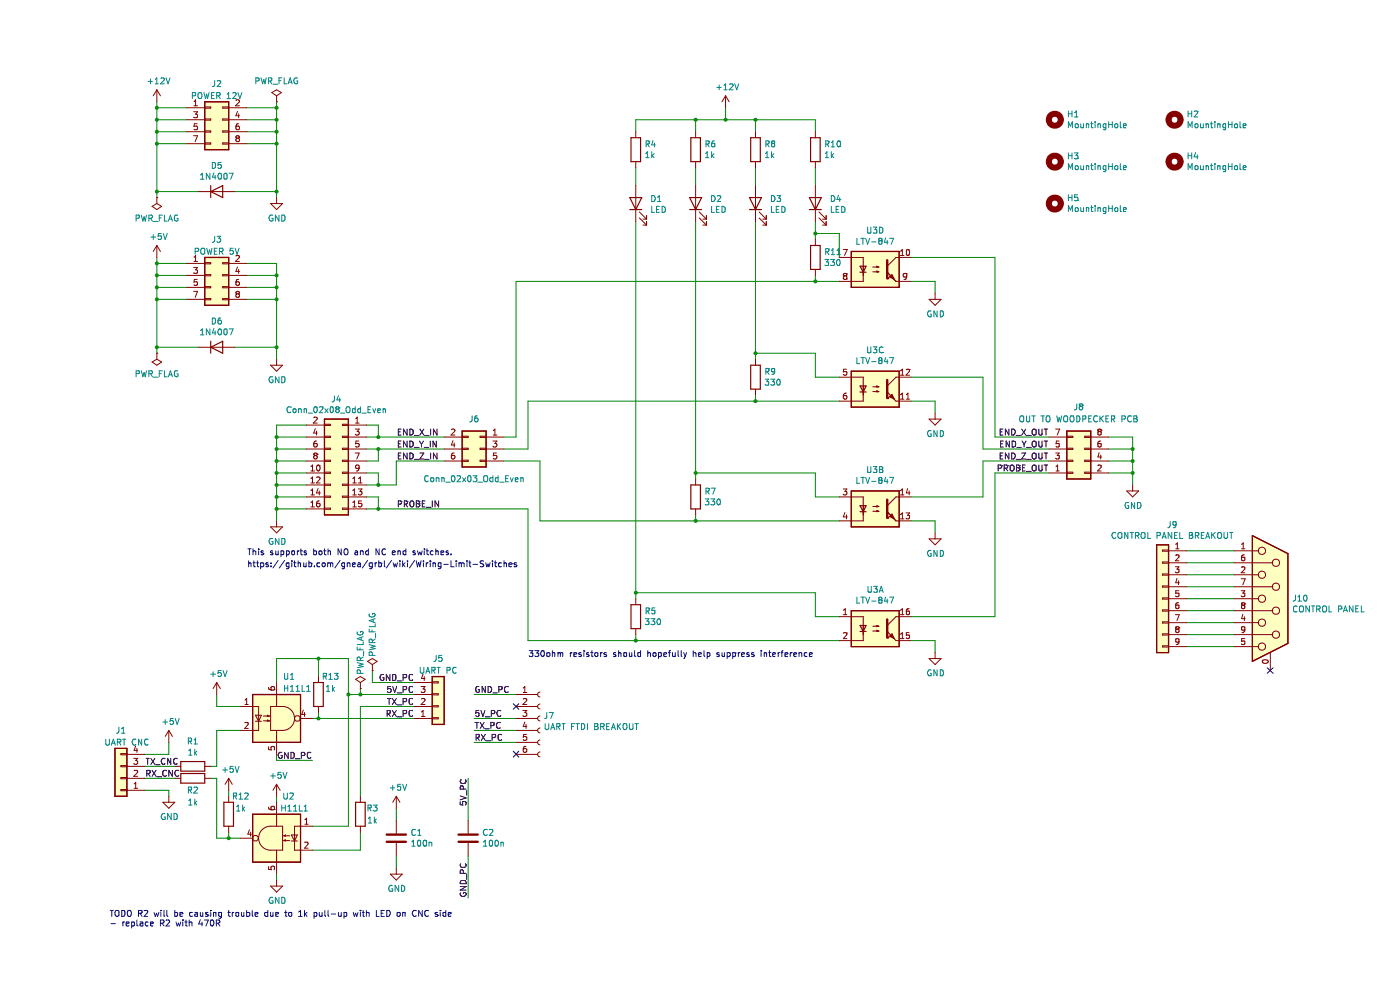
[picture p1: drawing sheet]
EESchema Schematic File Version 4
EELAYER 30 0
EELAYER END
$Descr A4 11693 8268
encoding utf-8
Sheet 1 1
Title "Opto isolation for 1610 CNC"
Date "2022-08-17"
Rev ""
Comp "Ondřej Sluka"
Comment1 ""
Comment2 ""
Comment3 ""
Comment4 ""
$EndDescr
Text Notes 1750 4750 0    50   ~ 0
https://github.com/gnea/grbl/wiki/Wiring-Limit-Switches
$Comp
L power:PWR_FLAG #FLG0101
U 1 1
P 1000 2950
F 0 "#FLG0101" H 1000 3025 50  0001 C CNN
F 1 "PWR_FLAG" H 1000 3123 50  0000 C CNN
F 2 "" H 1000 2950 50  0001 C CNN
F 3 "~" H 1000 2950 50  0001 C CNN
	1    1000 2950
	-1   0    0    1   
$EndComp
$Comp
L power:+5V #PWR0101
U 1 1
P 1000 2150
F 0 "#PWR0101" H 1000 2000 50  0001 C CNN
F 1 "+5V" H 1015 2323 50  0000 C CNN
F 2 "" H 1000 2150 50  0001 C CNN
F 3 "" H 1000 2150 50  0001 C CNN
	1    1000 2150
	1    0    0    -1  
$EndComp
Wire Wire Line
	1000 2950 1000 2900
Wire Wire Line
	1000 2400 1250 2400
Wire Wire Line
	1250 2300 1000 2300
Wire Wire Line
	1000 2300 1000 2400
Connection ~ 1000 2400
Wire Wire Line
	1250 2200 1000 2200
Wire Wire Line
	1000 2200 1000 2300
Connection ~ 1000 2300
Wire Wire Line
	1000 2150 1000 2200
Connection ~ 1000 2200
$Comp
L power:PWR_FLAG #FLG0102
U 1 1
P 1000 1650
F 0 "#FLG0102" H 1000 1725 50  0001 C CNN
F 1 "PWR_FLAG" H 1000 1823 50  0000 C CNN
F 2 "" H 1000 1650 50  0001 C CNN
F 3 "~" H 1000 1650 50  0001 C CNN
	1    1000 1650
	-1   0    0    1   
$EndComp
Wire Wire Line
	1750 900  2000 900 
Wire Wire Line
	2000 900  2000 1000
Wire Wire Line
	1750 1000 2000 1000
Connection ~ 2000 1000
Wire Wire Line
	2000 1000 2000 1100
Wire Wire Line
	1750 1100 2000 1100
Connection ~ 2000 1100
Wire Wire Line
	2000 850  2000 900 
Connection ~ 2000 900 
$Comp
L power:PWR_FLAG #FLG0103
U 1 1
P 2000 850
F 0 "#FLG0103" H 2000 925 50  0001 C CNN
F 1 "PWR_FLAG" H 2000 1023 50  0000 C CNN
F 2 "" H 2000 850 50  0001 C CNN
F 3 "~" H 2000 850 50  0001 C CNN
	1    2000 850 
	1    0    0    -1  
$EndComp
Wire Wire Line
	1000 1650 1000 1600
Wire Wire Line
	1000 1100 1250 1100
Wire Wire Line
	1250 1000 1000 1000
Wire Wire Line
	1000 1000 1000 1100
Connection ~ 1000 1100
Wire Wire Line
	1250 900  1000 900 
Wire Wire Line
	1000 900  1000 1000
Connection ~ 1000 1000
Wire Wire Line
	1000 850  1000 900 
Connection ~ 1000 900 
$Comp
L power:+12V #PWR0102
U 1 1
P 1000 850
F 0 "#PWR0102" H 1000 700 50  0001 C CNN
F 1 "+12V" H 1015 1023 50  0000 C CNN
F 2 "" H 1000 850 50  0001 C CNN
F 3 "" H 1000 850 50  0001 C CNN
	1    1000 850 
	1    0    0    -1  
$EndComp
$Comp
L Mechanical:MountingHole H1
U 1 1
P 8500 1000
F 0 "H1" H 8600 1046 50  0000 L CNN
F 1 "MountingHole" H 8600 955 50  0000 L CNN
F 2 "MountingHole:MountingHole_5.3mm_M5" H 8500 1000 50  0001 C CNN
F 3 "~" H 8500 1000 50  0001 C CNN
	1    8500 1000
	1    0    0    -1  
$EndComp
$Comp
L Mechanical:MountingHole H2
U 1 1
P 9500 1000
F 0 "H2" H 9600 1046 50  0000 L CNN
F 1 "MountingHole" H 9600 955 50  0000 L CNN
F 2 "MountingHole:MountingHole_5.3mm_M5" H 9500 1000 50  0001 C CNN
F 3 "~" H 9500 1000 50  0001 C CNN
	1    9500 1000
	1    0    0    -1  
$EndComp
$Comp
L Connector_Generic:Conn_02x04_Odd_Even J2
U 1 1
P 1450 1000
F 0 "J2" H 1500 1300 50  0000 C CNN
F 1 "POWER 12V" H 1500 1200 50  0000 C CNN
F 2 "Connector_PinHeader_2.54mm:PinHeader_2x04_P2.54mm_Vertical" H 1450 1000 50  0001 C CNN
F 3 "~" H 1450 1000 50  0001 C CNN
	1    1450 1000
	1    0    0    -1  
$EndComp
Wire Wire Line
	1250 1200 1000 1200
Connection ~ 1000 1200
Wire Wire Line
	1000 1200 1000 1100
Wire Wire Line
	1750 1200 2000 1200
Connection ~ 2000 1200
Wire Wire Line
	1250 2500 1000 2500
Connection ~ 1000 2500
Wire Wire Line
	1000 2500 1000 2400
Wire Wire Line
	2600 6900 2600 5800
Wire Wire Line
	2300 6900 2600 6900
Wire Wire Line
	2300 6000 2350 6000
$Comp
L Device:C C2
U 1 1
P 3600 7000
F 0 "C2" H 3715 7046 50  0000 L CNN
F 1 "100n" H 3715 6955 50  0000 L CNN
F 2 "Capacitor_SMD:C_1206_3216Metric_Pad1.33x1.80mm_HandSolder" H 3638 6850 50  0001 C CNN
F 3 "~" H 3600 7000 50  0001 C CNN
	1    3600 7000
	1    0    0    -1  
$EndComp
$Comp
L Device:C C1
U 1 1
P 3000 7000
F 0 "C1" H 3115 7046 50  0000 L CNN
F 1 "100n" H 3115 6955 50  0000 L CNN
F 2 "Capacitor_SMD:C_1206_3216Metric_Pad1.33x1.80mm_HandSolder" H 3038 6850 50  0001 C CNN
F 3 "~" H 3000 7000 50  0001 C CNN
	1    3000 7000
	1    0    0    -1  
$EndComp
Wire Wire Line
	2000 5500 2000 5700
Wire Wire Line
	2600 5500 2350 5500
Wire Wire Line
	2600 5800 2600 5500
Wire Wire Line
	2000 6350 2300 6350
Wire Wire Line
	2000 6300 2000 6350
$Comp
L Connector_Generic:Conn_01x04 J5
U 1 1
P 3350 5900
F 0 "J5" H 3350 5500 50  0000 C CNN
F 1 "UART PC" H 3350 5600 50  0000 C CNN
F 2 "Connector_Molex:Molex_KK-254_AE-6410-04A_1x04_P2.54mm_Vertical" H 3350 5900 50  0001 C CNN
F 3 "~" H 3350 5900 50  0001 C CNN
	1    3350 5900
	1    0    0    1   
$EndComp
$Comp
L Device:R R3
U 1 1
P 2700 6800
F 0 "R3" H 2600 6750 50  0000 C CNN
F 1 "1k" H 2600 6850 50  0000 C CNN
F 2 "Resistor_SMD:R_1206_3216Metric_Pad1.30x1.75mm_HandSolder" V 2630 6800 50  0001 C CNN
F 3 "~" H 2700 6800 50  0001 C CNN
	1    2700 6800
	-1   0    0    1   
$EndComp
Wire Wire Line
	1450 6500 1500 6500
$Comp
L Device:R R2
U 1 1
P 1300 6500
F 0 "R2" V 1400 6500 50  0000 C CNN
F 1 "1k" V 1500 6500 50  0000 C CNN
F 2 "Resistor_SMD:R_1206_3216Metric_Pad1.30x1.75mm_HandSolder" V 1230 6500 50  0001 C CNN
F 3 "~" H 1300 6500 50  0001 C CNN
	1    1300 6500
	0    1    1    0   
$EndComp
Wire Wire Line
	900  6500 1150 6500
Wire Wire Line
	1450 6400 1500 6400
$Comp
L Device:R R1
U 1 1
P 1300 6400
F 0 "R1" V 1093 6400 50  0000 C CNN
F 1 "1k" V 1184 6400 50  0000 C CNN
F 2 "Resistor_SMD:R_1206_3216Metric_Pad1.30x1.75mm_HandSolder" V 1230 6400 50  0001 C CNN
F 3 "~" H 1300 6400 50  0001 C CNN
	1    1300 6400
	0    1    1    0   
$EndComp
Wire Wire Line
	3000 7150 3000 7250
Wire Wire Line
	3000 6750 3000 6850
$Comp
L power:+5V #PWR0103
U 1 1
P 3000 6750
F 0 "#PWR0103" H 3000 6600 50  0001 C CNN
F 1 "+5V" H 3015 6923 50  0000 C CNN
F 2 "" H 3000 6750 50  0001 C CNN
F 3 "" H 3000 6750 50  0001 C CNN
	1    3000 6750
	1    0    0    -1  
$EndComp
$Comp
L power:+5V #PWR0104
U 1 1
P 2000 6650
F 0 "#PWR0104" H 2000 6500 50  0001 C CNN
F 1 "+5V" H 2015 6823 50  0000 C CNN
F 2 "" H 2000 6650 50  0001 C CNN
F 3 "" H 2000 6650 50  0001 C CNN
	1    2000 6650
	1    0    0    -1  
$EndComp
$Comp
L power:GND #PWR0105
U 1 1
P 3000 7250
F 0 "#PWR0105" H 3000 7000 50  0001 C CNN
F 1 "GND" H 3005 7077 50  0000 C CNN
F 2 "" H 3000 7250 50  0001 C CNN
F 3 "" H 3000 7250 50  0001 C CNN
	1    3000 7250
	1    0    0    -1  
$EndComp
Wire Wire Line
	1500 5900 1700 5900
Wire Wire Line
	1500 5800 1500 5900
$Comp
L power:+5V #PWR0106
U 1 1
P 1500 5800
F 0 "#PWR0106" H 1500 5650 50  0001 C CNN
F 1 "+5V" H 1515 5973 50  0000 C CNN
F 2 "" H 1500 5800 50  0001 C CNN
F 3 "" H 1500 5800 50  0001 C CNN
	1    1500 5800
	1    0    0    -1  
$EndComp
Wire Wire Line
	1500 6100 1700 6100
Wire Wire Line
	1500 6400 1500 6100
Wire Wire Line
	900  6400 1150 6400
Wire Wire Line
	1500 7000 1600 7000
Wire Wire Line
	1500 6500 1500 7000
Wire Wire Line
	2000 7350 2000 7300
$Comp
L power:GND #PWR0108
U 1 1
P 2000 7350
F 0 "#PWR0108" H 2000 7100 50  0001 C CNN
F 1 "GND" H 2005 7177 50  0000 C CNN
F 2 "" H 2000 7350 50  0001 C CNN
F 3 "" H 2000 7350 50  0001 C CNN
	1    2000 7350
	1    0    0    -1  
$EndComp
Wire Wire Line
	2000 6650 2000 6700
$Comp
L Isolator:H11L1 U2
U 1 1
P 2000 7000
F 0 "U2" H 1900 7350 50  0000 C CNN
F 1 "H11L1" H 1850 7250 50  0000 C CNN
F 2 "Package_DIP:DIP-6_W7.62mm_LongPads" H 1910 7000 50  0001 C CNN
F 3 "https://www.onsemi.com/pub/Collateral/H11L3M-D.PDF" H 1910 7000 50  0001 C CNN
	1    2000 7000
	-1   0    0    -1  
$EndComp
$Comp
L Isolator:H11L1 U1
U 1 1
P 2000 6000
F 0 "U1" H 2050 6350 50  0000 L CNN
F 1 "H11L1" H 2050 6250 50  0000 L CNN
F 2 "Package_DIP:DIP-6_W7.62mm_LongPads" H 1910 6000 50  0001 C CNN
F 3 "https://www.onsemi.com/pub/Collateral/H11L3M-D.PDF" H 1910 6000 50  0001 C CNN
	1    2000 6000
	1    0    0    -1  
$EndComp
Wire Wire Line
	2000 1100 2000 1200
Text Label 8450 3950 2    50   ~ 0
PROBE_OUT
Text Label 8450 3850 2    50   ~ 0
END_Z_OUT
Text Label 8450 3750 2    50   ~ 0
END_Y_OUT
Text Label 8450 3650 2    50   ~ 0
END_X_OUT
Text Label 3000 4250 0    50   ~ 0
PROBE_IN
Wire Wire Line
	2850 4250 4100 4250
Connection ~ 2850 4250
Wire Wire Line
	2850 4150 2850 4250
Wire Wire Line
	2750 4150 2850 4150
Connection ~ 5000 5350
Wire Wire Line
	4100 5350 5000 5350
Wire Wire Line
	4100 4250 4100 5350
Wire Wire Line
	2750 4250 2850 4250
Wire Wire Line
	2000 4150 2000 4050
Connection ~ 2000 4150
Wire Wire Line
	2250 4150 2000 4150
Wire Wire Line
	2000 4250 2000 4150
Connection ~ 2000 4250
Wire Wire Line
	2250 4250 2000 4250
$Comp
L Connector_Generic:Conn_02x08_Odd_Even J4
U 1 1
P 2550 3850
F 0 "J4" H 2600 4367 50  0000 C CNN
F 1 "Conn_02x08_Odd_Even" H 2600 4276 50  0000 C CNN
F 2 "Connector_PinHeader_2.54mm:PinHeader_2x08_P2.54mm_Vertical" H 2550 3850 50  0001 C CNN
F 3 "~" H 2550 3850 50  0001 C CNN
	1    2550 3850
	-1   0    0    -1  
$EndComp
Wire Wire Line
	8000 3950 8450 3950
Wire Wire Line
	8000 5150 8000 3950
Wire Wire Line
	9150 3950 9150 4050
Connection ~ 9150 3950
Wire Wire Line
	8950 3950 9150 3950
Wire Wire Line
	2000 2500 2000 2900
Connection ~ 2000 2500
Wire Wire Line
	1750 2500 2000 2500
Wire Wire Line
	2000 1200 2000 1600
$Comp
L Connector_Generic:Conn_02x04_Odd_Even J3
U 1 1
P 1450 2300
F 0 "J3" H 1500 2600 50  0000 C CNN
F 1 "POWER 5V" H 1500 2500 50  0000 C CNN
F 2 "Connector_PinHeader_2.54mm:PinHeader_2x04_P2.54mm_Vertical" H 1450 2300 50  0001 C CNN
F 3 "~" H 1450 2300 50  0001 C CNN
	1    1450 2300
	1    0    0    -1  
$EndComp
$Comp
L power:GND #PWR0109
U 1 1
P 2000 3000
F 0 "#PWR0109" H 2000 2750 50  0001 C CNN
F 1 "GND" H 2005 2827 50  0000 C CNN
F 2 "" H 2000 3000 50  0001 C CNN
F 3 "" H 2000 3000 50  0001 C CNN
	1    2000 3000
	1    0    0    -1  
$EndComp
$Comp
L power:GND #PWR0110
U 1 1
P 2000 1650
F 0 "#PWR0110" H 2000 1400 50  0001 C CNN
F 1 "GND" H 2005 1477 50  0000 C CNN
F 2 "" H 2000 1650 50  0001 C CNN
F 3 "" H 2000 1650 50  0001 C CNN
	1    2000 1650
	1    0    0    -1  
$EndComp
Wire Wire Line
	5750 1000 6000 1000
Connection ~ 5750 1000
Wire Wire Line
	5750 900  5750 1000
Wire Wire Line
	5000 1850 5000 4950
$Comp
L Device:LED D1
U 1 1
P 5000 1700
F 0 "D1" V 5039 1582 50  0000 R CNN
F 1 "LED" V 4948 1582 50  0000 R CNN
F 2 "LED_SMD:LED_1206_3216Metric_Pad1.42x1.75mm_HandSolder" H 5000 1700 50  0001 C CNN
F 3 "~" H 5000 1700 50  0001 C CNN
	1    5000 1700
	0    -1   -1   0   
$EndComp
Wire Wire Line
	5500 1850 5500 3950
$Comp
L Device:LED D2
U 1 1
P 5500 1700
F 0 "D2" V 5539 1582 50  0000 R CNN
F 1 "LED" V 5448 1582 50  0000 R CNN
F 2 "LED_SMD:LED_1206_3216Metric_Pad1.42x1.75mm_HandSolder" H 5500 1700 50  0001 C CNN
F 3 "~" H 5500 1700 50  0001 C CNN
	1    5500 1700
	0    -1   -1   0   
$EndComp
Wire Wire Line
	6000 1850 6000 2950
$Comp
L Device:LED D3
U 1 1
P 6000 1700
F 0 "D3" V 6039 1582 50  0000 R CNN
F 1 "LED" V 5948 1582 50  0000 R CNN
F 2 "LED_SMD:LED_1206_3216Metric_Pad1.42x1.75mm_HandSolder" H 6000 1700 50  0001 C CNN
F 3 "~" H 6000 1700 50  0001 C CNN
	1    6000 1700
	0    -1   -1   0   
$EndComp
Wire Wire Line
	6500 1850 6500 1950
Wire Wire Line
	6500 1400 6500 1550
Wire Wire Line
	6000 1400 6000 1550
Wire Wire Line
	5500 1400 5500 1550
Wire Wire Line
	5000 1400 5000 1550
$Comp
L Device:LED D4
U 1 1
P 6500 1700
F 0 "D4" V 6539 1582 50  0000 R CNN
F 1 "LED" V 6448 1582 50  0000 R CNN
F 2 "LED_SMD:LED_1206_3216Metric_Pad1.42x1.75mm_HandSolder" H 6500 1700 50  0001 C CNN
F 3 "~" H 6500 1700 50  0001 C CNN
	1    6500 1700
	0    -1   -1   0   
$EndComp
Connection ~ 5000 4950
Wire Wire Line
	6500 4950 5000 4950
Wire Wire Line
	6500 5150 6500 4950
Wire Wire Line
	6700 5150 6500 5150
Wire Wire Line
	5000 5350 5000 5300
Wire Wire Line
	6700 5350 5000 5350
Wire Wire Line
	5000 5000 5000 4950
Connection ~ 5500 1000
Wire Wire Line
	5000 1000 5500 1000
Wire Wire Line
	5000 1100 5000 1000
$Comp
L Device:R R5
U 1 1
P 5000 5150
F 0 "R5" H 5070 5196 50  0000 L CNN
F 1 "330" H 5070 5105 50  0000 L CNN
F 2 "Resistor_SMD:R_1206_3216Metric_Pad1.30x1.75mm_HandSolder" V 4930 5150 50  0001 C CNN
F 3 "~" H 5000 5150 50  0001 C CNN
	1    5000 5150
	1    0    0    -1  
$EndComp
$Comp
L Device:R R4
U 1 1
P 5000 1250
F 0 "R4" H 5070 1296 50  0000 L CNN
F 1 "1k" H 5070 1205 50  0000 L CNN
F 2 "Resistor_SMD:R_1206_3216Metric_Pad1.30x1.75mm_HandSolder" V 4930 1250 50  0001 C CNN
F 3 "~" H 5000 1250 50  0001 C CNN
	1    5000 1250
	1    0    0    -1  
$EndComp
Wire Wire Line
	7300 5150 8000 5150
Wire Wire Line
	7500 5350 7300 5350
Wire Wire Line
	7500 5450 7500 5350
$Comp
L power:GND #PWR0111
U 1 1
P 7500 5450
F 0 "#PWR0111" H 7500 5200 50  0001 C CNN
F 1 "GND" H 7505 5277 50  0000 C CNN
F 2 "" H 7500 5450 50  0001 C CNN
F 3 "" H 7500 5450 50  0001 C CNN
	1    7500 5450
	1    0    0    -1  
$EndComp
Wire Wire Line
	2000 2400 2000 2500
Connection ~ 2000 2400
Wire Wire Line
	1750 2400 2000 2400
Wire Wire Line
	2000 2300 2000 2400
Connection ~ 2000 2300
Wire Wire Line
	1750 2300 2000 2300
Wire Wire Line
	2000 2200 2000 2300
Wire Wire Line
	1750 2200 2000 2200
Text Notes 4100 5500 0    50   ~ 0
330ohm resistors should hopefully help suppress interference
Wire Wire Line
	6500 1950 6500 2000
Connection ~ 6500 1950
Wire Wire Line
	6700 1950 6500 1950
Wire Wire Line
	6700 2150 6700 1950
Wire Wire Line
	5500 3950 5500 4000
Connection ~ 5500 3950
Wire Wire Line
	6500 3950 5500 3950
Wire Wire Line
	6500 4150 6500 3950
Wire Wire Line
	6700 4150 6500 4150
Wire Wire Line
	6000 2950 6000 3000
Connection ~ 6000 2950
Wire Wire Line
	6500 2950 6000 2950
Wire Wire Line
	6500 3150 6500 2950
Wire Wire Line
	6700 3150 6500 3150
Wire Wire Line
	6500 2350 4000 2350
Connection ~ 6500 2350
Wire Wire Line
	6500 2350 6500 2300
Wire Wire Line
	6000 3350 6700 3350
Connection ~ 6000 3350
Wire Wire Line
	4100 3350 6000 3350
Wire Wire Line
	6000 3300 6000 3350
Wire Wire Line
	5500 4350 6700 4350
Connection ~ 5500 4350
Wire Wire Line
	5500 4300 5500 4350
Wire Wire Line
	6500 1000 6500 1100
Wire Wire Line
	6000 1000 6500 1000
Wire Wire Line
	6000 1000 6000 1100
Connection ~ 6000 1000
Wire Wire Line
	5500 1000 5750 1000
Wire Wire Line
	5500 1100 5500 1000
$Comp
L power:+12V #PWR0112
U 1 1
P 5750 900
F 0 "#PWR0112" H 5750 750 50  0001 C CNN
F 1 "+12V" H 5765 1073 50  0000 C CNN
F 2 "" H 5750 900 50  0001 C CNN
F 3 "" H 5750 900 50  0001 C CNN
	1    5750 900 
	1    0    0    -1  
$EndComp
$Comp
L Device:R R7
U 1 1
P 5500 4150
F 0 "R7" H 5570 4196 50  0000 L CNN
F 1 "330" H 5570 4105 50  0000 L CNN
F 2 "Resistor_SMD:R_1206_3216Metric_Pad1.30x1.75mm_HandSolder" V 5430 4150 50  0001 C CNN
F 3 "~" H 5500 4150 50  0001 C CNN
	1    5500 4150
	1    0    0    -1  
$EndComp
$Comp
L Device:R R9
U 1 1
P 6000 3150
F 0 "R9" H 6070 3196 50  0000 L CNN
F 1 "330" H 6070 3105 50  0000 L CNN
F 2 "Resistor_SMD:R_1206_3216Metric_Pad1.30x1.75mm_HandSolder" V 5930 3150 50  0001 C CNN
F 3 "~" H 6000 3150 50  0001 C CNN
	1    6000 3150
	1    0    0    -1  
$EndComp
$Comp
L Device:R R11
U 1 1
P 6500 2150
F 0 "R11" H 6570 2196 50  0000 L CNN
F 1 "330" H 6570 2105 50  0000 L CNN
F 2 "Resistor_SMD:R_1206_3216Metric_Pad1.30x1.75mm_HandSolder" V 6430 2150 50  0001 C CNN
F 3 "~" H 6500 2150 50  0001 C CNN
	1    6500 2150
	1    0    0    -1  
$EndComp
$Comp
L Device:R R6
U 1 1
P 5500 1250
F 0 "R6" H 5570 1296 50  0000 L CNN
F 1 "1k" H 5570 1205 50  0000 L CNN
F 2 "Resistor_SMD:R_1206_3216Metric_Pad1.30x1.75mm_HandSolder" V 5430 1250 50  0001 C CNN
F 3 "~" H 5500 1250 50  0001 C CNN
	1    5500 1250
	1    0    0    -1  
$EndComp
$Comp
L Device:R R8
U 1 1
P 6000 1250
F 0 "R8" H 6070 1296 50  0000 L CNN
F 1 "1k" H 6070 1205 50  0000 L CNN
F 2 "Resistor_SMD:R_1206_3216Metric_Pad1.30x1.75mm_HandSolder" V 5930 1250 50  0001 C CNN
F 3 "~" H 6000 1250 50  0001 C CNN
	1    6000 1250
	1    0    0    -1  
$EndComp
$Comp
L Device:R R10
U 1 1
P 6500 1250
F 0 "R10" H 6570 1296 50  0000 L CNN
F 1 "1k" H 6570 1205 50  0000 L CNN
F 2 "Resistor_SMD:R_1206_3216Metric_Pad1.30x1.75mm_HandSolder" V 6430 1250 50  0001 C CNN
F 3 "~" H 6500 1250 50  0001 C CNN
	1    6500 1250
	1    0    0    -1  
$EndComp
Text Notes 1750 4650 0    50   ~ 0
This supports both NO and NC end switches.
Connection ~ 9150 3750
Wire Wire Line
	9150 3650 9150 3750
Wire Wire Line
	8950 3650 9150 3650
Connection ~ 9150 3850
Wire Wire Line
	9150 3750 9150 3850
Wire Wire Line
	8950 3750 9150 3750
Wire Wire Line
	9150 3850 9150 3950
Wire Wire Line
	8950 3850 9150 3850
$Comp
L power:GND #PWR0113
U 1 1
P 9150 4050
F 0 "#PWR0113" H 9150 3800 50  0001 C CNN
F 1 "GND" H 9155 3877 50  0000 C CNN
F 2 "" H 9150 4050 50  0001 C CNN
F 3 "" H 9150 4050 50  0001 C CNN
	1    9150 4050
	1    0    0    -1  
$EndComp
Wire Wire Line
	7900 3850 8450 3850
Wire Wire Line
	7900 4150 7900 3850
Wire Wire Line
	7900 3750 8450 3750
Wire Wire Line
	7900 3150 7900 3750
Wire Wire Line
	7300 3150 7900 3150
Wire Wire Line
	8000 3650 8450 3650
Wire Wire Line
	8000 2150 8000 3650
Wire Wire Line
	7300 2150 8000 2150
Wire Wire Line
	7500 2350 7500 2450
Wire Wire Line
	7300 2350 7500 2350
Wire Wire Line
	7500 4350 7500 4450
Wire Wire Line
	7500 3350 7500 3450
Wire Wire Line
	7300 3350 7500 3350
$Comp
L power:GND #PWR0114
U 1 1
P 7500 4450
F 0 "#PWR0114" H 7500 4200 50  0001 C CNN
F 1 "GND" H 7505 4277 50  0000 C CNN
F 2 "" H 7500 4450 50  0001 C CNN
F 3 "" H 7500 4450 50  0001 C CNN
	1    7500 4450
	1    0    0    -1  
$EndComp
$Comp
L power:GND #PWR0115
U 1 1
P 7500 3450
F 0 "#PWR0115" H 7500 3200 50  0001 C CNN
F 1 "GND" H 7505 3277 50  0000 C CNN
F 2 "" H 7500 3450 50  0001 C CNN
F 3 "" H 7500 3450 50  0001 C CNN
	1    7500 3450
	1    0    0    -1  
$EndComp
$Comp
L power:GND #PWR0116
U 1 1
P 7500 2450
F 0 "#PWR0116" H 7500 2200 50  0001 C CNN
F 1 "GND" H 7505 2277 50  0000 C CNN
F 2 "" H 7500 2450 50  0001 C CNN
F 3 "" H 7500 2450 50  0001 C CNN
	1    7500 2450
	1    0    0    -1  
$EndComp
Wire Wire Line
	4200 3850 4200 4350
Wire Wire Line
	3900 3850 4200 3850
Wire Wire Line
	4000 2350 4000 3650
Wire Wire Line
	3900 3650 4000 3650
Connection ~ 2850 3650
Connection ~ 2850 4050
Wire Wire Line
	3000 4050 3000 3850
Wire Wire Line
	2850 4050 3000 4050
Wire Wire Line
	3900 3750 4100 3750
$Comp
L Connector_Generic:Conn_02x03_Odd_Even J6
U 1 1
P 3700 3750
F 0 "J6" H 3750 4000 50  0000 C CNN
F 1 "Conn_02x03_Odd_Even" H 3750 3500 50  0000 C CNN
F 2 "Connector_PinHeader_2.54mm:PinHeader_2x03_P2.54mm_Vertical" H 3700 3750 50  0001 C CNN
F 3 "~" H 3700 3750 50  0001 C CNN
	1    3700 3750
	-1   0    0    -1  
$EndComp
Wire Wire Line
	2850 3550 2750 3550
Wire Wire Line
	2850 3650 2850 3550
Wire Wire Line
	2750 3650 2850 3650
Connection ~ 2850 3750
Wire Wire Line
	2850 3850 2850 3750
Wire Wire Line
	2750 3850 2850 3850
Wire Wire Line
	2850 4050 2850 3950
Wire Wire Line
	2750 4050 2850 4050
Wire Wire Line
	2750 3950 2850 3950
Wire Wire Line
	4200 4350 5500 4350
Wire Wire Line
	2750 3750 2850 3750
Wire Wire Line
	4100 3750 4100 3350
Text Label 3000 3750 0    50   ~ 0
END_Y_IN
Text Label 3000 3650 0    50   ~ 0
END_X_IN
Wire Wire Line
	6700 2350 6500 2350
Connection ~ 2000 3650
Wire Wire Line
	2000 3550 2000 3650
Wire Wire Line
	2250 3550 2000 3550
Connection ~ 2000 3750
Wire Wire Line
	2000 3650 2000 3750
Wire Wire Line
	2250 3650 2000 3650
Connection ~ 2000 3850
Wire Wire Line
	2000 3750 2000 3850
Wire Wire Line
	2250 3750 2000 3750
Connection ~ 2000 3950
Wire Wire Line
	2000 3850 2000 3950
Wire Wire Line
	2250 3850 2000 3850
Connection ~ 2000 4050
Wire Wire Line
	2000 3950 2000 4050
Wire Wire Line
	2250 3950 2000 3950
Wire Wire Line
	2000 4050 2250 4050
Wire Wire Line
	2000 4350 2000 4250
$Comp
L power:GND #PWR0117
U 1 1
P 2000 4350
F 0 "#PWR0117" H 2000 4100 50  0001 C CNN
F 1 "GND" H 2005 4177 50  0000 C CNN
F 2 "" H 2000 4350 50  0001 C CNN
F 3 "" H 2000 4350 50  0001 C CNN
	1    2000 4350
	1    0    0    -1  
$EndComp
$Comp
L Isolator:LTV-847 U3
U 4 1
P 7000 2250
F 0 "U3" H 7000 2575 50  0000 C CNN
F 1 "LTV-847" H 7000 2484 50  0000 C CNN
F 2 "Package_DIP:DIP-16_W7.62mm" H 6800 2050 50  0001 L CIN
F 3 "http://optoelectronics.liteon.com/upload/download/DS-70-96-0016/LTV-8X7%20series.PDF" H 7000 2250 50  0001 L CNN
	4    7000 2250
	1    0    0    -1  
$EndComp
$Comp
L Isolator:LTV-847 U3
U 3 1
P 7000 3250
F 0 "U3" H 7000 3575 50  0000 C CNN
F 1 "LTV-847" H 7000 3484 50  0000 C CNN
F 2 "Package_DIP:DIP-16_W7.62mm" H 6800 3050 50  0001 L CIN
F 3 "http://optoelectronics.liteon.com/upload/download/DS-70-96-0016/LTV-8X7%20series.PDF" H 7000 3250 50  0001 L CNN
	3    7000 3250
	1    0    0    -1  
$EndComp
$Comp
L Isolator:LTV-847 U3
U 2 1
P 7000 4250
F 0 "U3" H 7000 4575 50  0000 C CNN
F 1 "LTV-847" H 7000 4484 50  0000 C CNN
F 2 "Package_DIP:DIP-16_W7.62mm" H 6800 4050 50  0001 L CIN
F 3 "http://optoelectronics.liteon.com/upload/download/DS-70-96-0016/LTV-8X7%20series.PDF" H 7000 4250 50  0001 L CNN
	2    7000 4250
	1    0    0    -1  
$EndComp
Text Label 900  6400 0    50   ~ 0
TX_CNC
Text Label 900  6500 0    50   ~ 0
RX_CNC
Text Label 3150 6000 2    50   ~ 0
RX_PC
Text Label 3150 5900 2    50   ~ 0
TX_PC
Text Label 3150 5700 2    50   ~ 0
GND_PC
Text Label 3150 5800 2    50   ~ 0
5V_PC
Text Label 3600 6500 3    50   ~ 0
5V_PC
Text Label 3600 7500 1    50   ~ 0
GND_PC
Wire Wire Line
	3600 7500 3600 7150
Wire Wire Line
	3600 6850 3600 6500
$Comp
L Connector:Conn_01x06_Female J7
U 1 1
P 4200 6000
F 0 "J7" H 4228 6021 50  0000 L CNN
F 1 "UART FTDI BREAKOUT" H 4228 5930 50  0000 L CNN
F 2 "Connector_PinSocket_2.54mm:PinSocket_1x06_P2.54mm_Vertical" H 4200 6000 50  0001 C CNN
F 3 "~" H 4200 6000 50  0001 C CNN
	1    4200 6000
	1    0    0    -1  
$EndComp
Text Label 3650 5800 0    50   ~ 0
GND_PC
Text Label 3650 6000 0    50   ~ 0
5V_PC
Text Label 3650 6100 0    50   ~ 0
TX_PC
Text Label 3650 6200 0    50   ~ 0
RX_PC
NoConn ~ 4000 6300
NoConn ~ 4000 5900
Wire Wire Line
	3650 5800 4000 5800
Wire Wire Line
	3650 6000 4000 6000
Wire Wire Line
	3650 6100 4000 6100
Wire Wire Line
	3650 6200 4000 6200
$Comp
L Diode:1N4007 D6
U 1 1
P 1500 2900
F 0 "D6" H 1500 3117 50  0000 C CNN
F 1 "1N4007" H 1500 3026 50  0000 C CNN
F 2 "Diode_SMD:D_SMA_Handsoldering" H 1500 2725 50  0001 C CNN
F 3 "http://www.vishay.com/docs/88503/1n4001.pdf" H 1500 2900 50  0001 C CNN
	1    1500 2900
	1    0    0    -1  
$EndComp
$Comp
L Diode:1N4007 D5
U 1 1
P 1500 1600
F 0 "D5" H 1500 1817 50  0000 C CNN
F 1 "1N4007" H 1500 1726 50  0000 C CNN
F 2 "Diode_SMD:D_SMA_Handsoldering" H 1500 1425 50  0001 C CNN
F 3 "http://www.vishay.com/docs/88503/1n4001.pdf" H 1500 1600 50  0001 C CNN
	1    1500 1600
	1    0    0    -1  
$EndComp
Wire Wire Line
	1650 2900 2000 2900
Connection ~ 2000 2900
Wire Wire Line
	2000 2900 2000 3000
Wire Wire Line
	1350 2900 1000 2900
Connection ~ 1000 2900
Wire Wire Line
	1000 2900 1000 2500
Wire Wire Line
	1650 1600 2000 1600
Connection ~ 2000 1600
Wire Wire Line
	2000 1600 2000 1650
Wire Wire Line
	1350 1600 1000 1600
Connection ~ 1000 1600
Wire Wire Line
	1000 1600 1000 1200
$Comp
L power:PWR_FLAG #FLG0105
U 1 1
P 2800 5600
F 0 "#FLG0105" H 2800 5675 50  0001 C CNN
F 1 "PWR_FLAG" V 2800 5900 50  0000 C CNN
F 2 "" H 2800 5600 50  0001 C CNN
F 3 "~" H 2800 5600 50  0001 C CNN
	1    2800 5600
	1    0    0    -1  
$EndComp
$Comp
L power:PWR_FLAG #FLG0106
U 1 1
P 2700 5750
F 0 "#FLG0106" H 2700 5825 50  0001 C CNN
F 1 "PWR_FLAG" V 2700 6050 50  0000 C CNN
F 2 "" H 2700 5750 50  0001 C CNN
F 3 "~" H 2700 5750 50  0001 C CNN
	1    2700 5750
	1    0    0    -1  
$EndComp
Wire Wire Line
	2800 5600 2800 5700
Wire Wire Line
	2800 5700 3150 5700
Wire Wire Line
	2300 7100 2700 7100
Wire Wire Line
	2700 7100 2700 6950
Wire Wire Line
	2700 6650 2700 5900
Wire Wire Line
	2700 5900 3150 5900
Wire Wire Line
	2850 3750 3400 3750
Wire Wire Line
	2850 3650 3400 3650
Text Label 3000 3850 0    50   ~ 0
END_Z_IN
Wire Wire Line
	3000 3850 3400 3850
Wire Wire Line
	7300 4150 7900 4150
Wire Wire Line
	7300 4350 7500 4350
$Comp
L Isolator:LTV-847 U3
U 1 1
P 7000 5250
F 0 "U3" H 7000 5575 50  0000 C CNN
F 1 "LTV-847" H 7000 5484 50  0000 C CNN
F 2 "Package_DIP:DIP-16_W7.62mm" H 6800 5050 50  0001 L CIN
F 3 "http://optoelectronics.liteon.com/upload/download/DS-70-96-0016/LTV-8X7%20series.PDF" H 7000 5250 50  0001 L CNN
	1    7000 5250
	1    0    0    -1  
$EndComp
$Comp
L power:GND #PWR0107
U 1 1
P 1100 6650
F 0 "#PWR0107" H 1100 6400 50  0001 C CNN
F 1 "GND" H 1105 6477 50  0000 C CNN
F 2 "" H 1100 6650 50  0001 C CNN
F 3 "" H 1100 6650 50  0001 C CNN
	1    1100 6650
	1    0    0    -1  
$EndComp
Wire Wire Line
	1100 6600 1100 6650
Wire Wire Line
	900  6600 1100 6600
Wire Wire Line
	900  6300 1100 6300
Wire Wire Line
	1100 6300 1100 6200
$Comp
L power:+5V #PWR0118
U 1 1
P 1100 6200
F 0 "#PWR0118" H 1100 6050 50  0001 C CNN
F 1 "+5V" H 1115 6373 50  0000 C CNN
F 2 "" H 1100 6200 50  0001 C CNN
F 3 "" H 1100 6200 50  0001 C CNN
	1    1100 6200
	1    0    0    -1  
$EndComp
$Comp
L Connector_Generic:Conn_02x04_Odd_Even J8
U 1 1
P 8650 3850
F 0 "J8" H 8700 3400 50  0000 C CNN
F 1 "OUT TO WOODPECKER PCB" H 8700 3500 50  0000 C CNN
F 2 "Connector_PinHeader_2.54mm:PinHeader_2x04_P2.54mm_Vertical" H 8650 3850 50  0001 C CNN
F 3 "~" H 8650 3850 50  0001 C CNN
	1    8650 3850
	1    0    0    1   
$EndComp
$Comp
L Connector_Generic:Conn_01x04 J1
U 1 1
P 700 6500
F 0 "J1" H 700 6100 50  0000 C CNN
F 1 "UART CNC" H 650 6200 50  0000 C CNN
F 2 "Connector_PinHeader_2.54mm:PinHeader_1x04_P2.54mm_Vertical" H 700 6500 50  0001 C CNN
F 3 "~" H 700 6500 50  0001 C CNN
	1    700  6500
	-1   0    0    1   
$EndComp
Text Label 2300 6350 2    50   ~ 0
GND_PC
$Comp
L Mechanical:MountingHole H3
U 1 1
P 8500 1350
F 0 "H3" H 8600 1396 50  0000 L CNN
F 1 "MountingHole" H 8600 1305 50  0000 L CNN
F 2 "MountingHole:MountingHole_5.3mm_M5" H 8500 1350 50  0001 C CNN
F 3 "~" H 8500 1350 50  0001 C CNN
	1    8500 1350
	1    0    0    -1  
$EndComp
$Comp
L Mechanical:MountingHole H4
U 1 1
P 9500 1350
F 0 "H4" H 9600 1396 50  0000 L CNN
F 1 "MountingHole" H 9600 1305 50  0000 L CNN
F 2 "MountingHole:MountingHole_5.3mm_M5" H 9500 1350 50  0001 C CNN
F 3 "~" H 9500 1350 50  0001 C CNN
	1    9500 1350
	1    0    0    -1  
$EndComp
$Comp
L Connector:DB9_Female_MountingHoles J10
U 1 1
P 10300 5000
F 0 "J10" H 10480 5002 50  0000 L CNN
F 1 "CONTROL PANEL" H 10480 4911 50  0000 L CNN
F 2 "Connector_Dsub:DSUB-9_Female_Horizontal_P2.77x2.84mm_EdgePinOffset9.90mm_Housed_MountingHolesOffset11.32mm" H 10300 5000 50  0001 C CNN
F 3 " ~" H 10300 5000 50  0001 C CNN
	1    10300 5000
	1    0    0    -1  
$EndComp
NoConn ~ 10300 5600
Wire Wire Line
	9600 5000 10000 5000
Wire Wire Line
	9600 5100 10000 5100
Wire Wire Line
	9600 5200 10000 5200
Wire Wire Line
	9600 5300 10000 5300
Wire Wire Line
	9600 5400 10000 5400
Wire Wire Line
	9600 4600 10000 4600
Wire Wire Line
	9600 4700 10000 4700
Wire Wire Line
	9600 4800 10000 4800
Wire Wire Line
	9600 4900 10000 4900
$Comp
L Connector_Generic:Conn_01x09 J9
U 1 1
P 9400 5000
F 0 "J9" H 9318 5617 50  0000 C CNN
F 1 "CONTROL PANEL BREAKOUT" H 9318 5526 50  0000 C CNN
F 2 "Connector_PinHeader_2.54mm:PinHeader_1x09_P2.54mm_Vertical" H 9400 5000 50  0001 C CNN
F 3 "~" H 9400 5000 50  0001 C CNN
	1    9400 5000
	-1   0    0    -1  
$EndComp
$Comp
L Mechanical:MountingHole H5
U 1 1
P 8500 1700
F 0 "H5" H 8600 1746 50  0000 L CNN
F 1 "MountingHole" H 8600 1655 50  0000 L CNN
F 2 "MountingHole:MountingHole_5.3mm_M5" H 8500 1700 50  0001 C CNN
F 3 "~" H 8500 1700 50  0001 C CNN
	1    8500 1700
	1    0    0    -1  
$EndComp
$Comp
L Device:R R12
U 1 1
P 1600 6800
F 0 "R12" H 1500 6650 50  0000 C CNN
F 1 "1k" H 1500 6750 50  0000 C CNN
F 2 "Resistor_SMD:R_1206_3216Metric_Pad1.30x1.75mm_HandSolder" V 1530 6800 50  0001 C CNN
F 3 "~" H 1600 6800 50  0001 C CNN
	1    1600 6800
	-1   0    0    1   
$EndComp
$Comp
L power:+5V #PWR01
U 1 1
P 1600 6600
F 0 "#PWR01" H 1600 6450 50  0001 C CNN
F 1 "+5V" H 1615 6773 50  0000 C CNN
F 2 "" H 1600 6600 50  0001 C CNN
F 3 "" H 1600 6600 50  0001 C CNN
	1    1600 6600
	1    0    0    -1  
$EndComp
Wire Wire Line
	1600 6950 1600 7000
Connection ~ 1600 7000
Wire Wire Line
	1600 7000 1700 7000
Wire Wire Line
	1600 6650 1600 6600
$Comp
L Device:R R13
U 1 1
P 2350 5800
F 0 "R13" H 2250 5650 50  0000 C CNN
F 1 "1k" H 2250 5750 50  0000 C CNN
F 2 "Resistor_SMD:R_1206_3216Metric_Pad1.30x1.75mm_HandSolder" V 2280 5800 50  0001 C CNN
F 3 "~" H 2350 5800 50  0001 C CNN
	1    2350 5800
	-1   0    0    1   
$EndComp
Wire Wire Line
	3150 5800 2700 5800
Connection ~ 2600 5800
Wire Wire Line
	2700 5750 2700 5800
Connection ~ 2700 5800
Wire Wire Line
	2700 5800 2600 5800
Wire Wire Line
	2350 5650 2350 5500
Connection ~ 2350 5500
Wire Wire Line
	2350 5500 2000 5500
Wire Wire Line
	2350 5950 2350 6000
Connection ~ 2350 6000
Wire Wire Line
	2350 6000 3150 6000
Text Notes 600  7750 0    50   ~ 0
TODO R2 will be causing trouble due to 1k pull-up with LED on CNC side\n- replace R2 with 470R
$EndSCHEMATC
